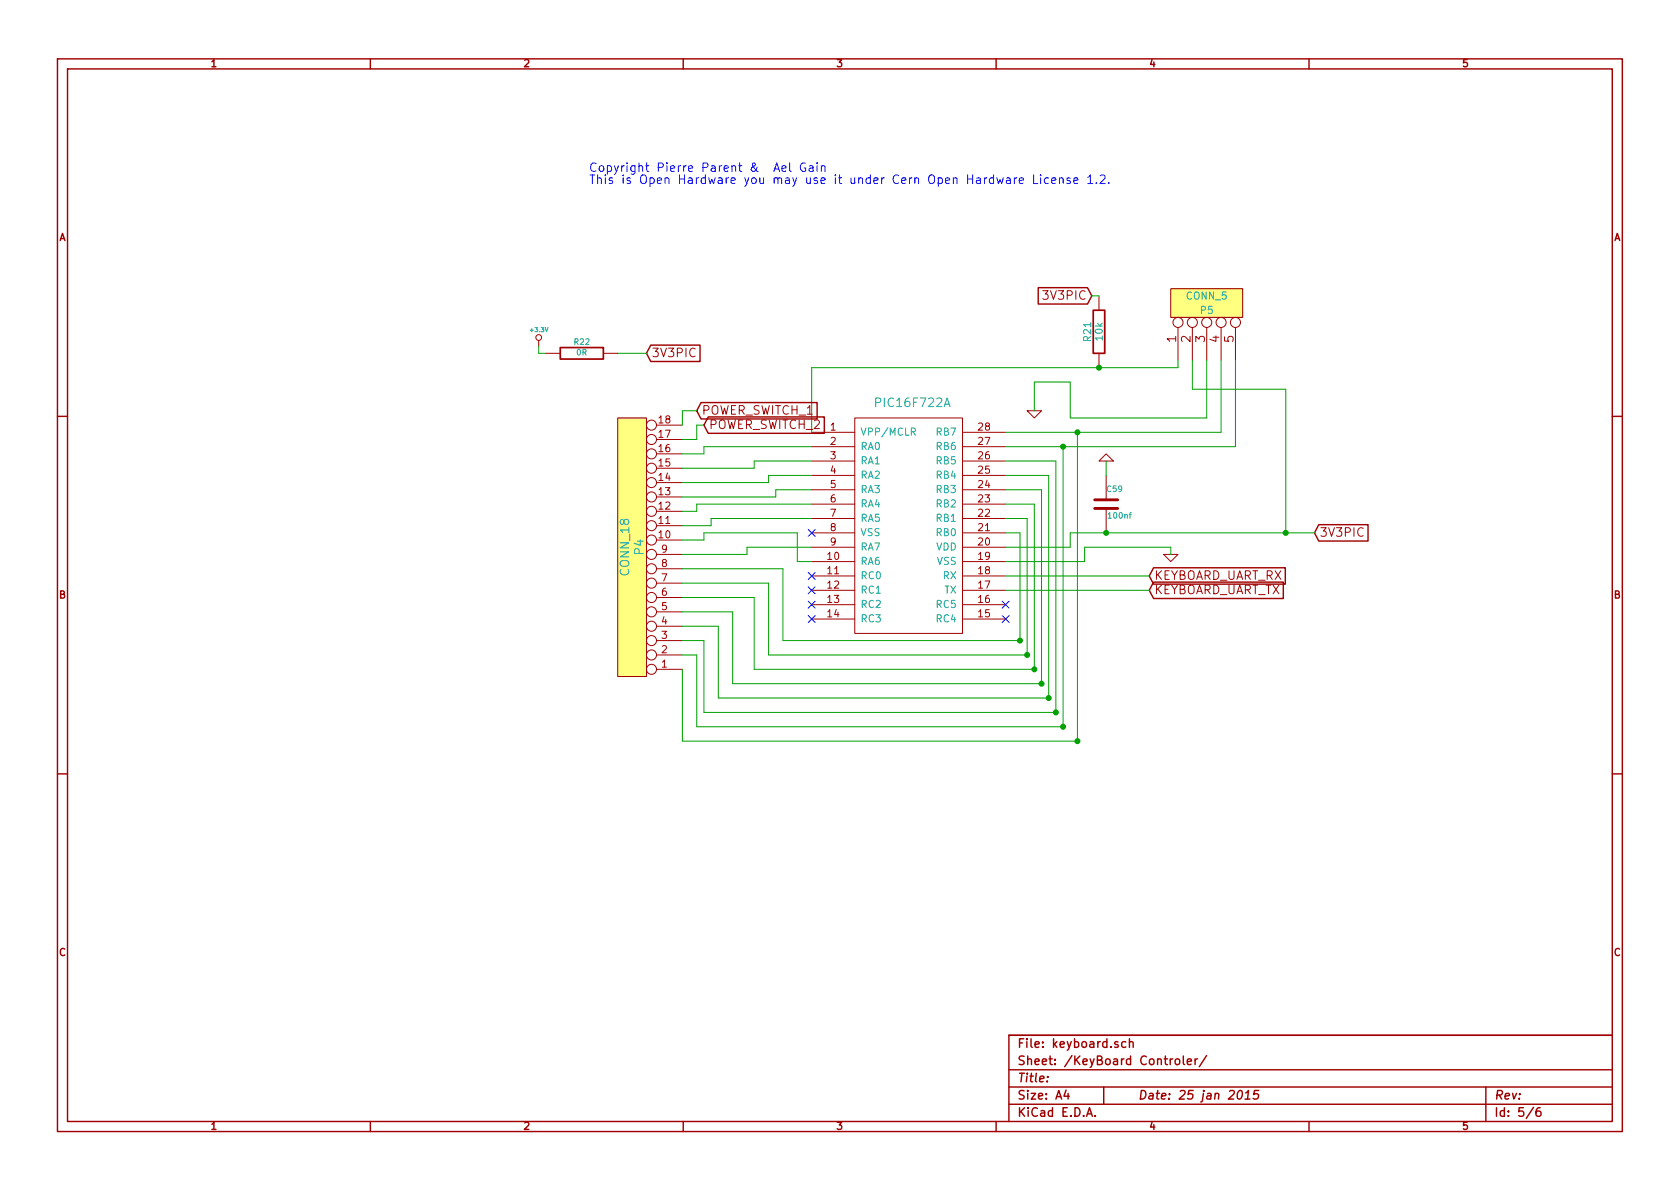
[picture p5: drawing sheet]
<svg xmlns="http://www.w3.org/2000/svg" width="297mm" height="210mm" viewBox="0 0 297 210" stroke-linecap="round" stroke-linejoin="round" font-family="sans-serif">
<g fill="none" stroke="#a00000" stroke-width=".25">
<path d="M10.2 10.4h276.6v189.7h-276.6zM11.9 12.2h273.2v186.1h-273.2zM65.5 10.4v1.8M120.8 10.4v1.8M176.1 10.4v1.8M231.4 10.4v1.8M183.6 50.9h8.7l.7 1.4-.7 1.5h-8.7zM10.2 73.6h1.7M115.1 61h8.7v2.9h-8.7l-.8-1.4zM124 71.2h20.5v2.9h-20.5l-.8-1.5zM125.2 73.7h20.5v2.9h-20.5l-.7-1.4zM285.1 73.6h1.7"/>
<path d="M233.2 92.8h8.7v2.9h-8.7l-.8-1.5zM204 100.4h23.3v2.9h-23.3l-.8-1.5zM204 102.9h22.9v2.9h-22.9l-.8-1.4zM10.2 136.8h1.7M285.1 136.8h1.7M65.5 198.3v1.8M120.8 198.3v1.8M176.1 198.3v1.8M178.4 189.2h106.7M178.4 195.3h106.7M178.4 192.2h106.7M185.2 190.4v.1"/>
<path d="M188.5 192.8l-.4 1h1M188.8 193.3v1.1M192.1 197.4l.5-1.5 .5 1.5M192.3 197h.7M193.6 197.3v.1M195.1 192.2v3.1M197.7 184.3l-.4-.1-.2 .2 .1 .2 .5 .2v.3h-.6M199.1 184.3a.48 .48 0 0 0-.7 0v.8l.2 .1 .5-.1M199.7 184.3h.1a.36 .36 0 0 1 .6 .1v.8M199.7 183.7v1.5M207.3 187.2l-.2 .1-.2 .2M207.8 187.4l.3-.2 .4 .2v.7l-.2 .2-.5-.2z"/>
<path d="M209.2 186.7v1.4l.2 .2M209.9 187.8l.8-.2-.1-.3-.4-.1-.3 .3 .1 .7h.6M211.3 187.2v1.1M211.7 187.2l-.2 .1-.2 .2M213.3 186.7l-1.3 1.9M219 193l.4-.2a.88 .88 0 0 1-.4 1.6l-.2-.3a1.19 1.19 0 0 1 .2-1.1zM220.1 194.4h.9M220.2 193.3l.6-.5-.2 1.6M222.6 192.8h-.8l-.1 .8 .2-.2 .5 .1 .1 .2-.1 .5-.3 .2-.5-.2M231.4 198.3v1.8M262.7 192.2v6.1M271.1 195.8l-1.3 2"/>
<path d="M272.3 195.9a.62 .62 0 0 0-.7 .6v.6l.3 .3 .5-.1v-.7a.48 .48 0 0 0-.7 0l-.1 .2M285.1 183.1h-106.7v15.2"/>
</g>
<g fill="none" stroke="#a00000" stroke-width=".18">
<path d="M194.3 52.3v2.6M207 51h12.7v5.1h-12.7zM208.3 57.9v5.8M210.8 57.9v5.8M213.4 57.9v5.8M215.9 57.9v5.8M218.4 57.9v5.8M95.2 60.2v1M96.5 62.5h2.6M106.7 62.5h2.5M109.2 73.9h5.1v45.7h-5.1zM116.1 77.7h4.5"/>
<path d="M116.1 75.2h4.5M143.5 76.4h7.6M143.5 79h7.6M151.1 73.9h19.1v38.1h-19.1zM170.2 76.4h7.6M170.2 79h7.6M181.6 72.6h2.5l-1.2 1.3zM194.3 62.5v2.5M116.1 98h4.5M116.1 95.5h4.5M116.1 93h4.5M116.1 90.4h4.5"/>
<path d="M116.1 87.9h4.5M116.1 85.3h4.5M116.1 82.8h4.5M116.1 80.3h4.5M143.5 81.5h7.6M143.5 84.1h7.6M143.5 86.6h7.6M143.5 89.1h7.6M143.5 91.7h7.6M143.5 94.2h7.6M143.5 96.8h7.6M143.5 99.3h7.6"/>
<path d="M170.2 81.5h7.6M170.2 84.1h7.6M170.2 86.6h7.6M170.2 89.1h7.6M170.2 91.7h7.6M170.2 94.2h7.6M170.2 96.8h7.6M170.2 99.3h7.6M194.3 81.5l1.3-1.2 1.2 1.2zM195.6 84.1v4.3M195.6 89.9v4.3M205.7 98h2.6l-1.3 1.3z"/>
<path d="M116.1 118.4h4.5M116.1 115.8h4.5M116.1 113.3h4.5M116.1 110.7h4.5M116.1 108.2h4.5M116.1 105.7h4.5M116.1 103.1h4.5M116.1 100.6h4.5M143.5 101.8h7.6M143.5 104.4h7.6M143.5 106.9h7.6M143.5 109.5h7.6"/>
<path d="M170.2 101.8h7.6M170.2 104.4h7.6M170.2 106.9h7.6M170.2 109.5h7.6"/>
<circle cx="95.3" cy="59.7" r=".51"/>
<circle cx="208.3" cy="57" r=".89"/>
<circle cx="210.8" cy="57" r=".89"/>
<circle cx="213.4" cy="57" r=".89"/>
<circle cx="215.9" cy="57" r=".89"/>
<circle cx="218.4" cy="57" r=".89"/>
<circle cx="115.2" cy="75.2" r=".89"/>
<circle cx="115.2" cy="77.7" r=".89"/>
<circle cx="115.2" cy="98" r=".89"/>
<circle cx="115.2" cy="82.8" r=".89"/>
<circle cx="115.2" cy="80.3" r=".89"/>
<circle cx="115.2" cy="95.5" r=".89"/>
<circle cx="115.2" cy="87.9" r=".89"/>
<circle cx="115.2" cy="90.4" r=".89"/>
<circle cx="115.2" cy="85.3" r=".89"/>
<circle cx="115.2" cy="93" r=".89"/>
<circle cx="115.2" cy="115.8" r=".89"/>
<circle cx="115.2" cy="108.2" r=".89"/>
<circle cx="115.2" cy="100.6" r=".89"/>
<circle cx="115.2" cy="118.4" r=".89"/>
<circle cx="115.2" cy="105.7" r=".89"/>
<circle cx="115.2" cy="113.3" r=".89"/>
<circle cx="115.2" cy="110.7" r=".89"/>
<circle cx="115.2" cy="103.1" r=".89"/>
</g>
<path d="M193.3 54.9h2v7.6h-2zM99.1 61.5h7.6v2h-7.6z" fill="none" stroke="#a00000" stroke-width=".3"/>
<path d="M161.1 76.3h.6l.1-.5-.2-.1h-.5v1.3M161.4 76.3l.4 .7" fill="none" stroke="#00a0a0" stroke-width=".18"/>
<path d="M193.5 89.9h4.1M193.5 88.4h4.1" fill="none" stroke="#a00000" stroke-width=".51"/>
<g fill="none" stroke="#0000c0" stroke-width=".18">
<path d="M142.9 93.6l1.2 1.2M144.1 93.6l-1.2 1.2M142.9 108.9l1.2 1.2M142.9 106.3l1.2 1.2M142.9 103.8l1.2 1.2M142.9 101.2l1.2 1.3M144.1 108.9l-1.2 1.2M144.1 106.3l-1.2 1.2M144.1 103.8l-1.2 1.2M144.1 101.2l-1.2 1.3M177.2 106.3l1.2 1.2M177.2 108.9l1.2 1.2"/>
<path d="M178.4 106.3l-1.2 1.2M178.4 108.9l-1.2 1.2"/>
</g>
<g fill="#ffff80" stroke="#ffff80" stroke-width=".25">
<path d="M207 51h12.7v5.1h-12.7z"/>
<path d="M109.2 73.9h5.1v45.7h-5.1z"/>
</g>
<g fill="none" stroke="#00a000" stroke-width=".18">
<path d="M193 52.3h1.3M95.2 61.2v1.3h1.3M109.2 62.5h5.1M123.2 72.6h-2.6v2.6M124.5 75.2h-1.3v2.5h-2.6M143.5 79h-19v1.3h-3.9M188 79v49.5h-64.8v-12.7h-2.6M190.5 76.4v54.7h-69.9v-12.7M208.3 63.7v1.3h-64.8v11.4M210.8 63.7v5.1h16.5v25.4M213.4 63.7v10.2h-24.2v-6.3h-6.3v5M215.9 63.7v12.7h-38.1"/>
<path d="M218.4 63.7v15.3h-40.6M120.6 95.5h3.9v-1.3h16.5v5.1h2.5M143.5 96.8h-11.4v1.2h-11.5M143.5 86.6h-6.3v1.3h-16.6M143.5 91.7h-17.8v1.3h-5.1M143.5 89.1h-20.3v1.3h-2.6M143.5 84.1h-7.6v1.2h-15.3M143.5 81.5h-10.2v1.3h-12.7M177.8 89.1h5.1v29.3h-49.6v-12.7h-12.7M177.8 86.6h6.3v34.3h-54.6v-12.7h-8.9M177.8 91.7h3.8v24.1h-45.7v-12.7h-15.3M177.8 94.2h2.5v19.1h-41.9v-12.7h-17.8"/>
<path d="M177.8 84.1h7.6v39.3h-58.4v-12.7h-6.4M177.8 81.5h8.9v44.5h-62.2v-12.7h-3.9M195.6 81.5v2.6M207 98v-1.2h-15.2v2.5h-14M232.4 94.2h-43.2v2.6h-11.4M177.8 101.8h25.4M177.8 104.4h25.4"/>
</g>
<g fill="#00a000" stroke="#00a000" stroke-width=".25">
<circle cx="194.3" cy="65" r=".41"/>
<circle cx="195.6" cy="94.2" r=".41"/>
<circle cx="188" cy="79" r=".41"/>
<circle cx="227.3" cy="94.2" r=".41"/>
<circle cx="190.5" cy="76.4" r=".41"/>
<circle cx="180.3" cy="113.3" r=".41"/>
<circle cx="181.6" cy="115.8" r=".41"/>
<circle cx="182.9" cy="118.4" r=".41"/>
<circle cx="184.1" cy="120.9" r=".41"/>
<circle cx="185.4" cy="123.4" r=".41"/>
<circle cx="186.7" cy="126" r=".41"/>
<circle cx="188" cy="128.5" r=".41"/>
<circle cx="190.5" cy="131.1" r=".41"/>
</g>
<g fill="none" stroke="#00f" stroke-width=".18">
<path d="M138.3 29.8l.7-.1-.1-.3-.4-.1-.2 .2v.7h.6M139.6 28.8v1.3l.3 .2M142.4 28.9a.71 .71 0 0 0-.9 .7 .71 .71 0 0 0 .9 .6l.1-.5h-.3M143.1 29.4h.6l.1 .9M143.8 29.7h-.5a.3 .3 0 0 0-.3 .3 .3 .3 0 0 0 .3 .3l.5-.1M144.5 28.8v.2M144.5 29.3v1M145.2 29.5l.1-.1a.36 .36 0 0 1 .6 .1v.8M145.2 29.3v1M179.8 31.4l-.3 .1-.2 .2M180.2 31.9l.7-.1v-.3l-.5-.1-.2 .3 .1 .7h.6M182.8 30.9v1.6h.7"/>
<path d="M184 30.9v.2M184 31.4v1.1M185.4 31.5a.48 .48 0 0 0-.7 .1v.7l.3 .2 .4-.1M186 31.9l.7-.1-.1-.3-.4-.1-.2 .3v.7h.6M187.3 31.6l.1-.1a.36 .36 0 0 1 .6 .2v.8M187.3 31.4v1.1M189.2 31.5l-.4-.1-.2 .3 .1 .2 .5 .1v.4h-.6M189.9 31.9l.7-.1-.1-.3-.4-.1-.2 .3v.7h.6M192.3 31.4l.5-.5v1.6M192.3 32.5h.9M193.9 32.3v.2M194.5 31.1l.2-.2h.4l.2 .2 .1 .3-.1 .2-.8 .9h.9"/>
<path d="M196 32.3v.2"/>
</g>
<g font-size="2.1" fill="#00f">
<text x="104.1" y="30.5">Copyright Pierre Parent &amp; Ael Gain</text>
<text x="104.1" y="32.6">This is Open Hardware you may use it under Cern Open Hardware License 1.2.</text>
</g>
<g font-size="2.1" fill="#a00000">
<text x="184.8" y="53.1">3V3PIC</text>
<text x="115.2" y="63.2">3V3PIC</text>
<text x="208" y="60.5" transform="rotate(-90 208 60.5)">1</text>
<text x="210.6" y="60.5" transform="rotate(-90 210.6 60.5)">2</text>
<text x="213.1" y="60.5" transform="rotate(-90 213.1 60.5)">3</text>
<text x="215.6" y="60.5" transform="rotate(-90 215.6 60.5)">4</text>
<text x="218.2" y="60.5" transform="rotate(-90 218.2 60.5)">5</text>
<text x="124.1" y="73.4">POWER_SWITCH_1</text>
<text x="125.4" y="75.9">POWER_SWITCH_2</text>
<text x="233.3" y="95">3V3PIC</text>
<text x="204.1" y="102.6">KEYBOARD_UART_RX</text>
<text x="204.1" y="105.2">KEYBOARD_UART_TX</text>
<text x="179.9" y="185.4">File: keyboard.sch</text>
<text x="179.9" y="191.5">Title:</text>
<text x="179.9" y="188.4">Sheet: /KeyBoard Controler/</text>
<text x="179.9" y="197.6">KiCad E.D.A.</text>
<text x="179.9" y="194.5">Size: A4</text>
<text x="201.2" y="194.5">Date: 25 jan 2015</text>
<text x="264.2" y="194.5">Rev:</text>
<text x="264.2" y="197.6">Id: 5/6</text>
</g>
<g font-size="2.1" fill="#00a0a0">
<text x="155.2" y="72.1">PIC16F722A</text>
<text x="111.3" y="101.6" transform="rotate(-90 111.3 101.6)">CONN_18</text>
<text x="113.9" y="98.1" transform="rotate(-90 113.9 98.1)">P4</text>
</g>
<g font-size="1.8" fill="#a00000">
<text x="37.3" y="11.9">1</text>
<text x="92.7" y="11.9">2</text>
<text x="148" y="11.9">3</text>
<text x="203.3" y="11.9">4</text>
<text x="258.6" y="11.9">5</text>
<text x="10.4" y="42.7">A</text>
<text x="285.3" y="42.7">A</text>
<text x="116.5" y="77.5">17</text>
<text x="116.5" y="74.9">18</text>
<text x="146.8" y="76.2">1</text>
<text x="173" y="76.2">28</text>
<text x="116.5" y="82.5">15</text>
<text x="116.5" y="80">16</text>
<text x="146.8" y="78.7">2</text>
<text x="146.8" y="81.3">3</text>
<text x="146.8" y="83.8">4</text>
<text x="173" y="83.8">25</text>
<text x="173" y="81.3">26</text>
<text x="173" y="78.7">27</text>
<text x="116.5" y="87.6">13</text>
<text x="116.5" y="85.1">14</text>
<text x="146.8" y="86.4">5</text>
<text x="146.8" y="88.9">6</text>
<text x="173" y="88.9">23</text>
<text x="173" y="86.4">24</text>
<text x="116.5" y="95.2">10</text>
<text x="116.5" y="92.7">11</text>
<text x="116.5" y="90.2">12</text>
<text x="146.8" y="91.4">7</text>
<text x="146.8" y="94">8</text>
<text x="173" y="94">21</text>
<text x="173" y="91.4">22</text>
<text x="117" y="100.3">8</text>
<text x="117" y="97.8">9</text>
<text x="146.4" y="99.1">10</text>
<text x="146.4" y="101.6">11</text>
<text x="146.8" y="96.5">9</text>
<text x="173" y="96.5">20</text>
<text x="173" y="101.6">18</text>
<text x="173" y="99.1">19</text>
<text x="10.4" y="105.9">B</text>
<text x="117" y="107.9">5</text>
<text x="117" y="105.4">6</text>
<text x="117" y="102.9">7</text>
<text x="146.4" y="104.1">12</text>
<text x="146.4" y="106.7">13</text>
<text x="173" y="106.7">16</text>
<text x="173" y="104.1">17</text>
<text x="285.3" y="105.9">B</text>
<text x="117" y="113">3</text>
<text x="117" y="110.5">4</text>
<text x="146.4" y="109.2">14</text>
<text x="173" y="109.2">15</text>
<text x="117" y="118.1">1</text>
<text x="117" y="115.6">2</text>
<text x="10.4" y="169.1">C</text>
<text x="285.3" y="169.1">C</text>
<text x="37.3" y="199.8">1</text>
<text x="92.7" y="199.8">2</text>
<text x="148" y="199.8">3</text>
<text x="203.3" y="199.8">4</text>
<text x="258.6" y="199.8">5</text>
</g>
<g font-size="1.8" fill="#00a0a0">
<text x="209.8" y="53">CONN_5</text>
<text x="212.3" y="55.6">P5</text>
<text x="193" y="60.3" transform="rotate(-90 193 60.3)">R21</text>
<text x="195" y="60.1" transform="rotate(-90 195 60.1)">10k</text>
<text x="152.1" y="77.1">VPP/MCLR</text>
<text x="165.6" y="77.1">RB7</text>
<text x="152.1" y="79.6">RA0</text>
<text x="152.1" y="82.2">RA1</text>
<text x="165.6" y="82.2">RB5</text>
<text x="165.6" y="79.6">RB6</text>
<text x="152.1" y="84.7">RA2</text>
<text x="152.1" y="87.2">RA3</text>
<text x="152.1" y="89.8">RA4</text>
<text x="165.6" y="89.8">RB2</text>
<text x="165.6" y="87.2">RB3</text>
<text x="165.6" y="84.7">RB4</text>
<text x="152.1" y="92.3">RA5</text>
<text x="152.1" y="94.9">VSS</text>
<text x="165.6" y="94.9">RB0</text>
<text x="165.6" y="92.3">RB1</text>
<text x="152.1" y="97.4">RA7</text>
<text x="152.1" y="99.9">RA6</text>
<text x="165.4" y="97.4">VDD</text>
<text x="165.6" y="99.9">VSS</text>
<text x="152.1" y="102.5">RC0</text>
<text x="152.1" y="105">RC1</text>
<text x="152.1" y="107.6">RC2</text>
<text x="165.6" y="107.6">RC5</text>
<text x="166.7" y="102.5">RX</text>
<text x="166.9" y="105">TX</text>
<text x="152.1" y="110.1">RC3</text>
<text x="165.6" y="110.1">RC4</text>
</g>
<g font-size="1.4" fill="#00a0a0">
<text x="101.6" y="61">R22</text>
<text x="102" y="62.9">0R</text>
<text x="195.8" y="87">C59</text>
<text x="196.1" y="91.7">100nf</text>
</g>
<text font-size="1.1" fill="#00a0a0" x="93.9" y="58.7">+3.3V</text>
</svg>
